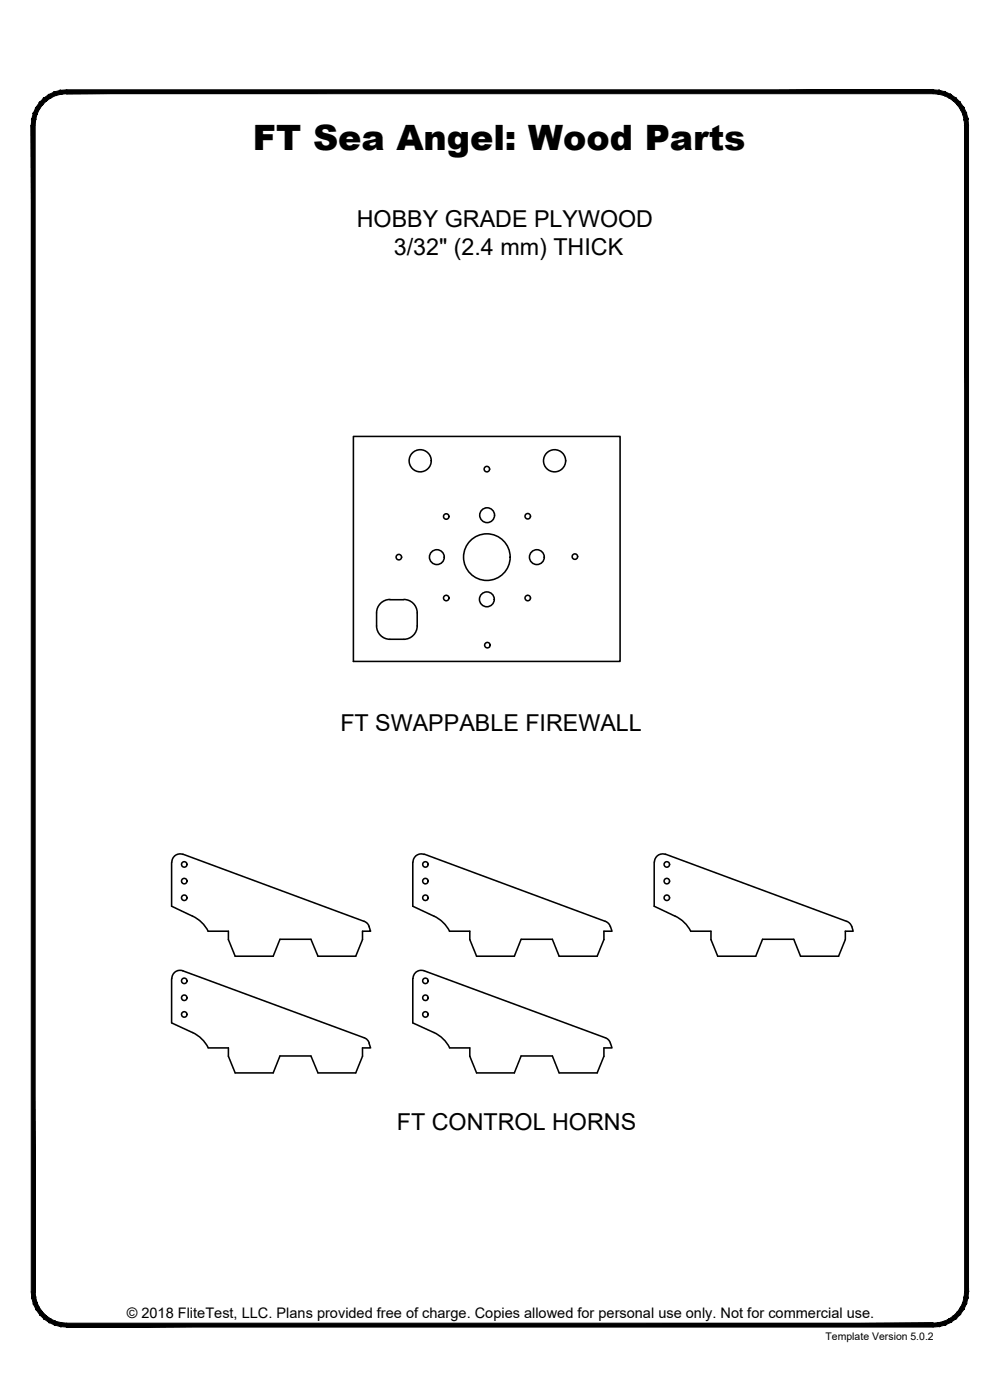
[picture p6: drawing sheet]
<svg xmlns="http://www.w3.org/2000/svg" width="190mm" height="267mm" viewBox="0 0 190 267" stroke-linecap="round" stroke-linejoin="round" font-family="sans-serif">
<!-- layer: 22 TILED -->
<g fill="#000" stroke="#000" stroke-width=".19">
<path d="M11.5 17.2l1.2-.1v.8zM11.5 17.2l.2 .7h1zM10.4 17.5l1.1-.3 .2 .7zM10.4 17.5l.2 .7 1.1-.3zM9.3 18l1.1-.5 .2 .7zM9.3 18l.4 .6 .9-.4zM8.3 18.7l1-.7 .4 .6zM8.3 18.7l.5 .5 .9-.6zM8.3 18.7l.5 .5-1.3 .3zM7.5 19.5l.6 .5 .7-.8zM7.5 19.5l.6 .5-1.3 .5zM6.8 20.5l.7 .3 .6-.8zM6.8 20.5l.7 .3-1.1 .7zM6.4 21.5l.6 .3 .5-1zM6.4 21.5l.6 .3-.9 .9zM6.1 22.7l.7 .1 .2-1zM6.1 22.7l.7 .1-.8 1.1zM6.8 22.8l-.8 1.1h.7z"/>
<path d="M12.7 17.9h165.1v-.8zM12.7 17.1h165.1l-165.1 .8z"/>
<path d="M6 23.9l.7 222.2v-222.2zM6 23.9l.7 222.2h-.7z"/>
<path d="M184.4 22.7l.1 1.2h-.7zM183.7 22.8l.1 1.1 .6-1.2zM184.1 21.5l.3 1.2-.7 .1zM183.4 21.8l.3 1 .4-1.3zM183.6 20.5l.5 1-.7 .3zM183 20.8l.4 1 .2-1.3zM182.9 19.5l.7 1-.6 .3zM182.4 20l.6 .8-.1-1.3zM182.1 18.7l.8 .8-.5 .5zM182.1 18.7l-.5 .5 .8 .8zM181.1 18l1 .7-.5 .5zM181.1 18l-.3 .6 .8 .6zM180.1 17.5l1 .5-.3 .6zM180.1 17.5l-.3 .7 1 .4zM178.9 17.2l1.2 .3-.3 .7zM178.9 17.2l-.1 .7 1 .3zM177.8 17.1l1.1 .1-.1 .7zM177.8 17.1v.8h1z"/>
<path d="M6 246.1h.7l-.6 1.2zM6.7 246.1l-.6 1.2 .7-.2zM6.1 247.3l.7-.2-.4 1.3zM6.8 247.1l-.4 1.3 .6-.3zM6.4 248.4l.6-.3-.2 1.3zM7 248.1l-.2 1.3 .7-.3zM6.8 249.4l.7-.3v1.3zM7.5 249.1v1.3l.6-.5zM7.5 250.4l.6-.5 .2 1.3zM8.1 249.9l.2 1.3 .5-.5zM8.8 250.7l.5 1.2-1-.7zM8.8 250.7l.5 1.2 .4-.6zM9.7 251.3l.7 1.1-1.1-.5zM9.7 251.3l.7 1.1 .2-.7zM10.6 251.7l.9 1-1.1-.3zM10.6 251.7l.9 1 .2-.7zM11.7 252l1 .8-1.2-.1zM11.7 252l1 .8v-.7z"/>
<path d="M12.7 252.1v.7l165.1-.7zM12.7 252.8l165.1-.7v.7z"/>
<path d="M177.8 252.1l1.1 .6-1.1 .1zM177.8 252.1l1.1 .6-.1-.7zM178.8 252l1.3 .4-1.2 .3zM178.8 252l1.3 .4-.3-.7zM179.8 251.7l1.3 .2-1 .5zM179.8 251.7l1.3 .2-.3-.6zM180.8 251.3l1.3-.1-1 .7zM180.8 251.3l1.3-.1-.5-.5zM181.6 250.7l1.3-.3-.8 .8zM181.6 250.7l1.3-.3-.5-.5zM182.4 249.9l1.2-.5-.7 1zM183 249.1l-.6 .8 1.2-.5zM183 249.1l1.1-.7-.5 1zM183.4 248.1l-.4 1 1.1-.7zM183.4 248.1l1-.8-.3 1.1zM183.7 247.1l-.3 1 1-.8zM184.5 246.1l-.1 1.2-.7-.2zM183.8 246.1l-.1 1 .8-1z"/>
<path d="M183.8 23.9v222.2h.7zM183.8 23.9h.7v222.2z"/>
</g>
<!-- layer: 01 CUT -->
<g fill="none" stroke="#000" stroke-width=".3">
<path d="M67.3 83.1h50.8v42.9h-50.8zM71.7 116.8v2.4a2.55 2.55 0 0 0 2.6 2.6M74.3 114.2h2.6M74.3 114.2a2.55 2.55 0 0 0-2.6 2.6M76.9 114.2a2.55 2.55 0 0 1 2.6 2.6M79.5 116.8v2.4a2.55 2.55 0 0 1-2.6 2.6h-2.6M32.7 164.3v8.3l4 1.9M34.8 162.7l34.6 12.8M34.8 162.8a1.56 1.56 0 0 0-2.1 1.4M36.7 174.5l1.5 1 .8 .9 .7 1M69.4 175.5a1.56 1.56 0 0 1 .9 1M70.3 176.5l.3 .9h-1.5v1.6l-1.3 3.2h-7.2l-1.4-3.3h-5.9l-1.3 3.3h-7.2l-1.3-3.2v-1.6h-3.9"/>
<path d="M78.6 164.3v8.3l4.1 1.9M80.8 162.8a1.56 1.56 0 0 0-2.1 1.4M80.8 162.7l34.5 12.8a1.56 1.56 0 0 1 1 1M82.7 174.5l1 .6 .9 .8 1 1.5h3.9v1.6l1.3 3.2h7.2l1.3-3.3h5.9l1.3 3.3h7.3l1.2-3.2v-1.6h1.6l-.3-.9M124.6 164.3v8.3l4 1.9M126.8 162.7l34.5 12.8a2.02 2.02 0 0 1 1.2 1.9h-1.5v1.6l-1.3 3.2h-7.2l-1.3-3.3h-5.9l-1.3 3.3h-7.3l-1.3-3.2v-1.6h-3.8M126.8 162.8a1.56 1.56 0 0 0-2.1 1.4M128.6 174.5l1.5 1 .8 .9 .7 1M32.7 186.4v8.5l4 1.8 1 .6 1.3 1.3 .7 1M34.8 184.9l34.6 12.8M34.8 184.9a1.56 1.56 0 0 0-2.1 1.5M69.4 197.7a1.56 1.56 0 0 1 .9 1"/>
<path d="M70.3 198.7l.3 .9h-1.5v1.6l-1.3 3.2h-7.2l-1.4-3.2h-5.9l-1.3 3.2h-7.2l-1.3-3.2v-1.6h-3.9M78.6 186.4v8.5l4.1 1.8M80.8 184.9a1.56 1.56 0 0 0-2.1 1.5M80.8 184.9l34.5 12.8a1.56 1.56 0 0 1 1 1M82.7 196.7l1 .6 .9 .8 1.1 1.5M116.3 198.7l.3 .9h-1.6v1.6l-1.2 3.2h-7.3l-1.3-3.2h-5.9l-1.3 3.2h-7.2l-1.3-3.2v-1.6h-3.9"/>
<circle cx="80" cy="87.8" r="2.11"/>
<circle cx="85" cy="98.4" r=".52"/>
<circle cx="92.7" cy="89.4" r=".52"/>
<circle cx="92.8" cy="98.1" r="1.41"/>
<circle cx="100.5" cy="98.3" r=".52"/>
<circle cx="105.6" cy="87.8" r="2.11"/>
<circle cx="76" cy="106.1" r=".52"/>
<circle cx="83.2" cy="106.1" r="1.41"/>
<circle cx="85" cy="113.9" r=".52"/>
<circle cx="92.7" cy="106.1" r="4.4"/>
<circle cx="92.7" cy="114.2" r="1.41"/>
<circle cx="100.5" cy="113.9" r=".52"/>
<circle cx="102.3" cy="106.1" r="1.41"/>
<circle cx="109.5" cy="106" r=".52"/>
<circle cx="92.8" cy="122.9" r=".52"/>
<circle cx="35.1" cy="164.7" r=".52"/>
<circle cx="35.1" cy="171" r=".52"/>
<circle cx="35.1" cy="167.8" r=".52"/>
<circle cx="81" cy="164.7" r=".52"/>
<circle cx="81" cy="171" r=".52"/>
<circle cx="81" cy="167.8" r=".52"/>
<circle cx="127" cy="164.7" r=".52"/>
<circle cx="127" cy="171" r=".52"/>
<circle cx="127" cy="167.8" r=".52"/>
<circle cx="35.1" cy="193.3" r=".52"/>
<circle cx="35.1" cy="186.9" r=".52"/>
<circle cx="35.1" cy="190.1" r=".52"/>
<circle cx="81" cy="193.3" r=".52"/>
<circle cx="81" cy="190.1" r=".52"/>
<circle cx="81" cy="186.9" r=".52"/>
</g>
<text font-size="6.7" x="48.2" y="28.7">FT Sea Angel: Wood Parts</text>
<g font-size="4.4">
<text x="68" y="43.2">HOBBY GRADE PLYWOOD</text>
<text x="75" y="48.6">3/32&quot; (2.4 mm) THICK</text>
<text x="64.8" y="139.3">FT SWAPPABLE FIREWALL</text>
<text x="75.6" y="215.4">FT CONTROL HORNS</text>
</g>
<text font-size="2.8" x="24.2" y="251.1">© 2018 FliteTest, LLC. Plans provided free of charge. Copies allowed for personal use only. Not for commercial use.</text>
<text font-size="2" x="157.3" y="255.3">Template Version 5.0.2</text>
</svg>
